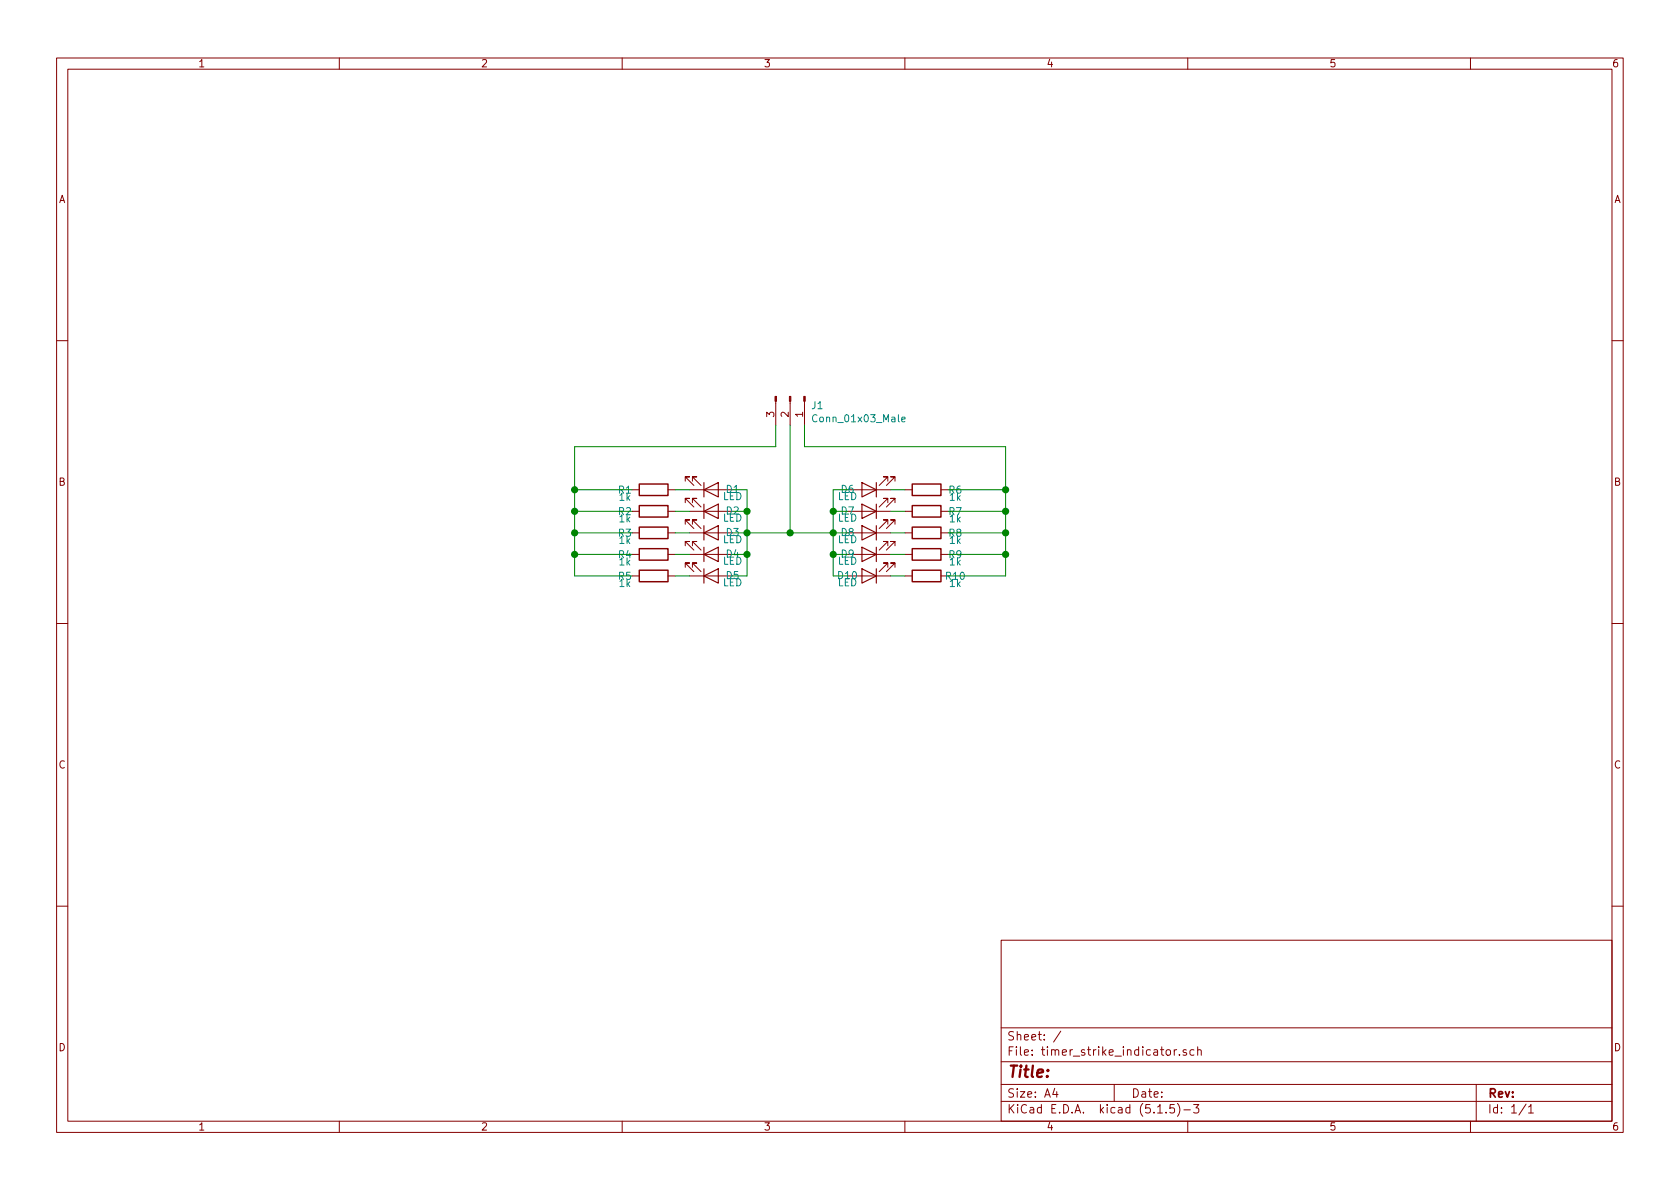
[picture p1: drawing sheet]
EESchema Schematic File Version 4
EELAYER 30 0
EELAYER END
$Descr A4 11693 8268
encoding utf-8
Sheet 1 1
Title ""
Date ""
Rev ""
Comp ""
Comment1 ""
Comment2 ""
Comment3 ""
Comment4 ""
$EndDescr
Wire Wire Line
	5500 3700 5800 3700
Connection ~ 5500 3700
Wire Wire Line
	5200 3700 5500 3700
Wire Wire Line
	4000 4000 4400 4000
Wire Wire Line
	4000 4000 4000 3850
Connection ~ 4000 3850
Wire Wire Line
	4400 3850 4000 3850
Wire Wire Line
	4000 3700 4000 3850
Connection ~ 4000 3700
Wire Wire Line
	4000 3700 4400 3700
Wire Wire Line
	4000 3700 4000 3550
Wire Wire Line
	4000 3550 4000 3400
Connection ~ 4000 3550
Wire Wire Line
	4400 3550 4000 3550
Wire Wire Line
	7000 3550 6600 3550
Wire Wire Line
	7000 3550 7000 3700
Connection ~ 7000 3700
Wire Wire Line
	6600 3700 7000 3700
Wire Wire Line
	7000 3700 7000 3850
Wire Wire Line
	7000 3850 7000 4000
Connection ~ 7000 3850
Wire Wire Line
	7000 3850 6600 3850
Wire Wire Line
	6600 4000 7000 4000
Connection ~ 7000 3550
Wire Wire Line
	7000 3400 7000 3550
Wire Wire Line
	6600 3400 7000 3400
Wire Wire Line
	4000 3400 4400 3400
$Comp
L Device:R R10
U 1 1
P 6450 4000
F 0 "R10" V 6450 4200 50  0000 C CNN
F 1 "1k" V 6500 4200 50  0000 C CNN
F 2 "Resistor_SMD:R_0603_1608Metric_Pad1.05x0.95mm_HandSolder" V 6380 4000 50  0001 C CNN
F 3 "~" H 6450 4000 50  0001 C CNN
	1    6450 4000
	0    1    1    0   
$EndComp
$Comp
L Device:R R9
U 1 1
P 6450 3850
F 0 "R9" V 6450 4050 50  0000 C CNN
F 1 "1k" V 6500 4050 50  0000 C CNN
F 2 "Resistor_SMD:R_0603_1608Metric_Pad1.05x0.95mm_HandSolder" V 6380 3850 50  0001 C CNN
F 3 "~" H 6450 3850 50  0001 C CNN
	1    6450 3850
	0    1    1    0   
$EndComp
$Comp
L Device:R R8
U 1 1
P 6450 3700
F 0 "R8" V 6450 3900 50  0000 C CNN
F 1 "1k" V 6500 3900 50  0000 C CNN
F 2 "Resistor_SMD:R_0603_1608Metric_Pad1.05x0.95mm_HandSolder" V 6380 3700 50  0001 C CNN
F 3 "~" H 6450 3700 50  0001 C CNN
	1    6450 3700
	0    1    1    0   
$EndComp
$Comp
L Device:R R7
U 1 1
P 6450 3550
F 0 "R7" V 6450 3750 50  0000 C CNN
F 1 "1k" V 6500 3750 50  0000 C CNN
F 2 "Resistor_SMD:R_0603_1608Metric_Pad1.05x0.95mm_HandSolder" V 6380 3550 50  0001 C CNN
F 3 "~" H 6450 3550 50  0001 C CNN
	1    6450 3550
	0    1    1    0   
$EndComp
$Comp
L Device:R R6
U 1 1
P 6450 3400
F 0 "R6" V 6450 3600 50  0000 C CNN
F 1 "1k" V 6500 3600 50  0000 C CNN
F 2 "Resistor_SMD:R_0603_1608Metric_Pad1.05x0.95mm_HandSolder" V 6380 3400 50  0001 C CNN
F 3 "~" H 6450 3400 50  0001 C CNN
	1    6450 3400
	0    1    1    0   
$EndComp
$Comp
L Device:R R5
U 1 1
P 4550 4000
F 0 "R5" V 4550 3800 50  0000 C CNN
F 1 "1k" V 4600 3800 50  0000 C CNN
F 2 "Resistor_SMD:R_0603_1608Metric_Pad1.05x0.95mm_HandSolder" V 4480 4000 50  0001 C CNN
F 3 "~" H 4550 4000 50  0001 C CNN
	1    4550 4000
	0    1    1    0   
$EndComp
$Comp
L Device:R R4
U 1 1
P 4550 3850
F 0 "R4" V 4550 3650 50  0000 C CNN
F 1 "1k" V 4600 3650 50  0000 C CNN
F 2 "Resistor_SMD:R_0603_1608Metric_Pad1.05x0.95mm_HandSolder" V 4480 3850 50  0001 C CNN
F 3 "~" H 4550 3850 50  0001 C CNN
	1    4550 3850
	0    1    1    0   
$EndComp
$Comp
L Device:R R3
U 1 1
P 4550 3700
F 0 "R3" V 4550 3500 50  0000 C CNN
F 1 "1k" V 4600 3500 50  0000 C CNN
F 2 "Resistor_SMD:R_0603_1608Metric_Pad1.05x0.95mm_HandSolder" V 4480 3700 50  0001 C CNN
F 3 "~" H 4550 3700 50  0001 C CNN
	1    4550 3700
	0    1    1    0   
$EndComp
$Comp
L Device:R R2
U 1 1
P 4550 3550
F 0 "R2" V 4550 3350 50  0000 C CNN
F 1 "1k" V 4600 3350 50  0000 C CNN
F 2 "Resistor_SMD:R_0603_1608Metric_Pad1.05x0.95mm_HandSolder" V 4480 3550 50  0001 C CNN
F 3 "~" H 4550 3550 50  0001 C CNN
	1    4550 3550
	0    1    1    0   
$EndComp
Wire Wire Line
	6300 3400 6200 3400
Wire Wire Line
	6200 3550 6300 3550
Wire Wire Line
	6300 3700 6200 3700
Wire Wire Line
	6200 3850 6300 3850
Wire Wire Line
	6300 4000 6200 4000
Wire Wire Line
	4800 4000 4700 4000
Wire Wire Line
	4700 3850 4800 3850
Wire Wire Line
	4800 3700 4700 3700
Wire Wire Line
	4700 3550 4800 3550
Wire Wire Line
	4800 3400 4700 3400
$Comp
L Device:R R1
U 1 1
P 4550 3400
F 0 "R1" V 4550 3200 50  0000 C CNN
F 1 "1k" V 4600 3200 50  0000 C CNN
F 2 "Resistor_SMD:R_0603_1608Metric_Pad1.05x0.95mm_HandSolder" V 4480 3400 50  0001 C CNN
F 3 "~" H 4550 3400 50  0001 C CNN
	1    4550 3400
	0    1    1    0   
$EndComp
Wire Wire Line
	5800 3550 5900 3550
Wire Wire Line
	5800 3550 5800 3700
Connection ~ 5800 3700
Wire Wire Line
	5900 3700 5800 3700
Wire Wire Line
	5800 3700 5800 3850
Wire Wire Line
	5800 3850 5800 4000
Connection ~ 5800 3850
Wire Wire Line
	5800 3850 5900 3850
Wire Wire Line
	5900 4000 5800 4000
Connection ~ 5800 3550
Wire Wire Line
	5800 3400 5800 3550
Wire Wire Line
	5900 3400 5800 3400
Wire Wire Line
	5200 4000 5100 4000
Wire Wire Line
	5200 3700 5200 3850
Wire Wire Line
	5200 3850 5200 4000
Connection ~ 5200 3850
Wire Wire Line
	5100 3850 5200 3850
Connection ~ 5200 3700
Wire Wire Line
	5200 3700 5100 3700
Wire Wire Line
	5200 3550 5200 3700
Wire Wire Line
	5100 3550 5200 3550
Connection ~ 5200 3550
Wire Wire Line
	5200 3400 5200 3550
Wire Wire Line
	5100 3400 5200 3400
$Comp
L Device:LED D5
U 1 1
P 4950 4000
F 0 "D5" H 5100 4000 50  0000 C CNN
F 1 "LED" H 5100 4050 50  0000 C CNN
F 2 "LED_THT:LED_D3.0mm" H 4950 4000 50  0001 C CNN
F 3 "~" H 4950 4000 50  0001 C CNN
	1    4950 4000
	1    0    0    1   
$EndComp
$Comp
L Device:LED D4
U 1 1
P 4950 3850
F 0 "D4" H 5100 3850 50  0000 C CNN
F 1 "LED" H 5100 3900 50  0000 C CNN
F 2 "LED_THT:LED_D3.0mm" H 4950 3850 50  0001 C CNN
F 3 "~" H 4950 3850 50  0001 C CNN
	1    4950 3850
	1    0    0    1   
$EndComp
$Comp
L Device:LED D3
U 1 1
P 4950 3700
F 0 "D3" H 5100 3700 50  0000 C CNN
F 1 "LED" H 5100 3750 50  0000 C CNN
F 2 "LED_THT:LED_D3.0mm" H 4950 3700 50  0001 C CNN
F 3 "~" H 4950 3700 50  0001 C CNN
	1    4950 3700
	1    0    0    1   
$EndComp
$Comp
L Device:LED D2
U 1 1
P 4950 3550
F 0 "D2" H 5100 3550 50  0000 C CNN
F 1 "LED" H 5100 3600 50  0000 C CNN
F 2 "LED_THT:LED_D3.0mm" H 4950 3550 50  0001 C CNN
F 3 "~" H 4950 3550 50  0001 C CNN
	1    4950 3550
	1    0    0    1   
$EndComp
$Comp
L Device:LED D1
U 1 1
P 4950 3400
F 0 "D1" H 5100 3400 50  0000 C CNN
F 1 "LED" H 5100 3450 50  0000 C CNN
F 2 "LED_THT:LED_D3.0mm" H 4950 3400 50  0001 C CNN
F 3 "~" H 4950 3400 50  0001 C CNN
	1    4950 3400
	1    0    0    1   
$EndComp
$Comp
L Device:LED D10
U 1 1
P 6050 4000
F 0 "D10" H 6200 4000 50  0000 C CNN
F 1 "LED" H 6200 4050 50  0000 C CNN
F 2 "LED_THT:LED_D3.0mm" H 6050 4000 50  0001 C CNN
F 3 "~" H 6050 4000 50  0001 C CNN
	1    6050 4000
	-1   0    0    1   
$EndComp
$Comp
L Device:LED D9
U 1 1
P 6050 3850
F 0 "D9" H 6200 3850 50  0000 C CNN
F 1 "LED" H 6200 3900 50  0000 C CNN
F 2 "LED_THT:LED_D3.0mm" H 6050 3850 50  0001 C CNN
F 3 "~" H 6050 3850 50  0001 C CNN
	1    6050 3850
	-1   0    0    1   
$EndComp
$Comp
L Device:LED D8
U 1 1
P 6050 3700
F 0 "D8" H 6200 3700 50  0000 C CNN
F 1 "LED" H 6200 3750 50  0000 C CNN
F 2 "LED_THT:LED_D3.0mm" H 6050 3700 50  0001 C CNN
F 3 "~" H 6050 3700 50  0001 C CNN
	1    6050 3700
	-1   0    0    1   
$EndComp
$Comp
L Device:LED D7
U 1 1
P 6050 3550
F 0 "D7" H 6200 3550 50  0000 C CNN
F 1 "LED" H 6200 3600 50  0000 C CNN
F 2 "LED_THT:LED_D3.0mm" H 6050 3550 50  0001 C CNN
F 3 "~" H 6050 3550 50  0001 C CNN
	1    6050 3550
	-1   0    0    1   
$EndComp
$Comp
L Device:LED D6
U 1 1
P 6050 3400
F 0 "D6" H 6200 3400 50  0000 C CNN
F 1 "LED" H 6200 3450 50  0000 C CNN
F 2 "LED_THT:LED_D3.0mm" H 6050 3400 50  0001 C CNN
F 3 "~" H 6050 3400 50  0001 C CNN
	1    6050 3400
	-1   0    0    1   
$EndComp
$Comp
L Connector:Conn_01x03_Male J1
U 1 1
P 5500 2750
F 0 "J1" V 5562 2894 50  0000 L CNN
F 1 "Conn_01x03_Male" V 5653 2894 50  0000 L CNN
F 2 "Connector_PinHeader_2.54mm:PinHeader_1x03_P2.54mm_Vertical" H 5500 2750 50  0001 C CNN
F 3 "~" H 5500 2750 50  0001 C CNN
	1    5500 2750
	0    1    1    0   
$EndComp
Wire Wire Line
	7000 3400 7000 3100
Wire Wire Line
	7000 3100 5600 3100
Wire Wire Line
	5600 3100 5600 2950
Connection ~ 7000 3400
Wire Wire Line
	4000 3400 4000 3100
Wire Wire Line
	4000 3100 5400 3100
Wire Wire Line
	5400 3100 5400 2950
Connection ~ 4000 3400
Wire Wire Line
	5500 2950 5500 3700
$EndSCHEMATC
